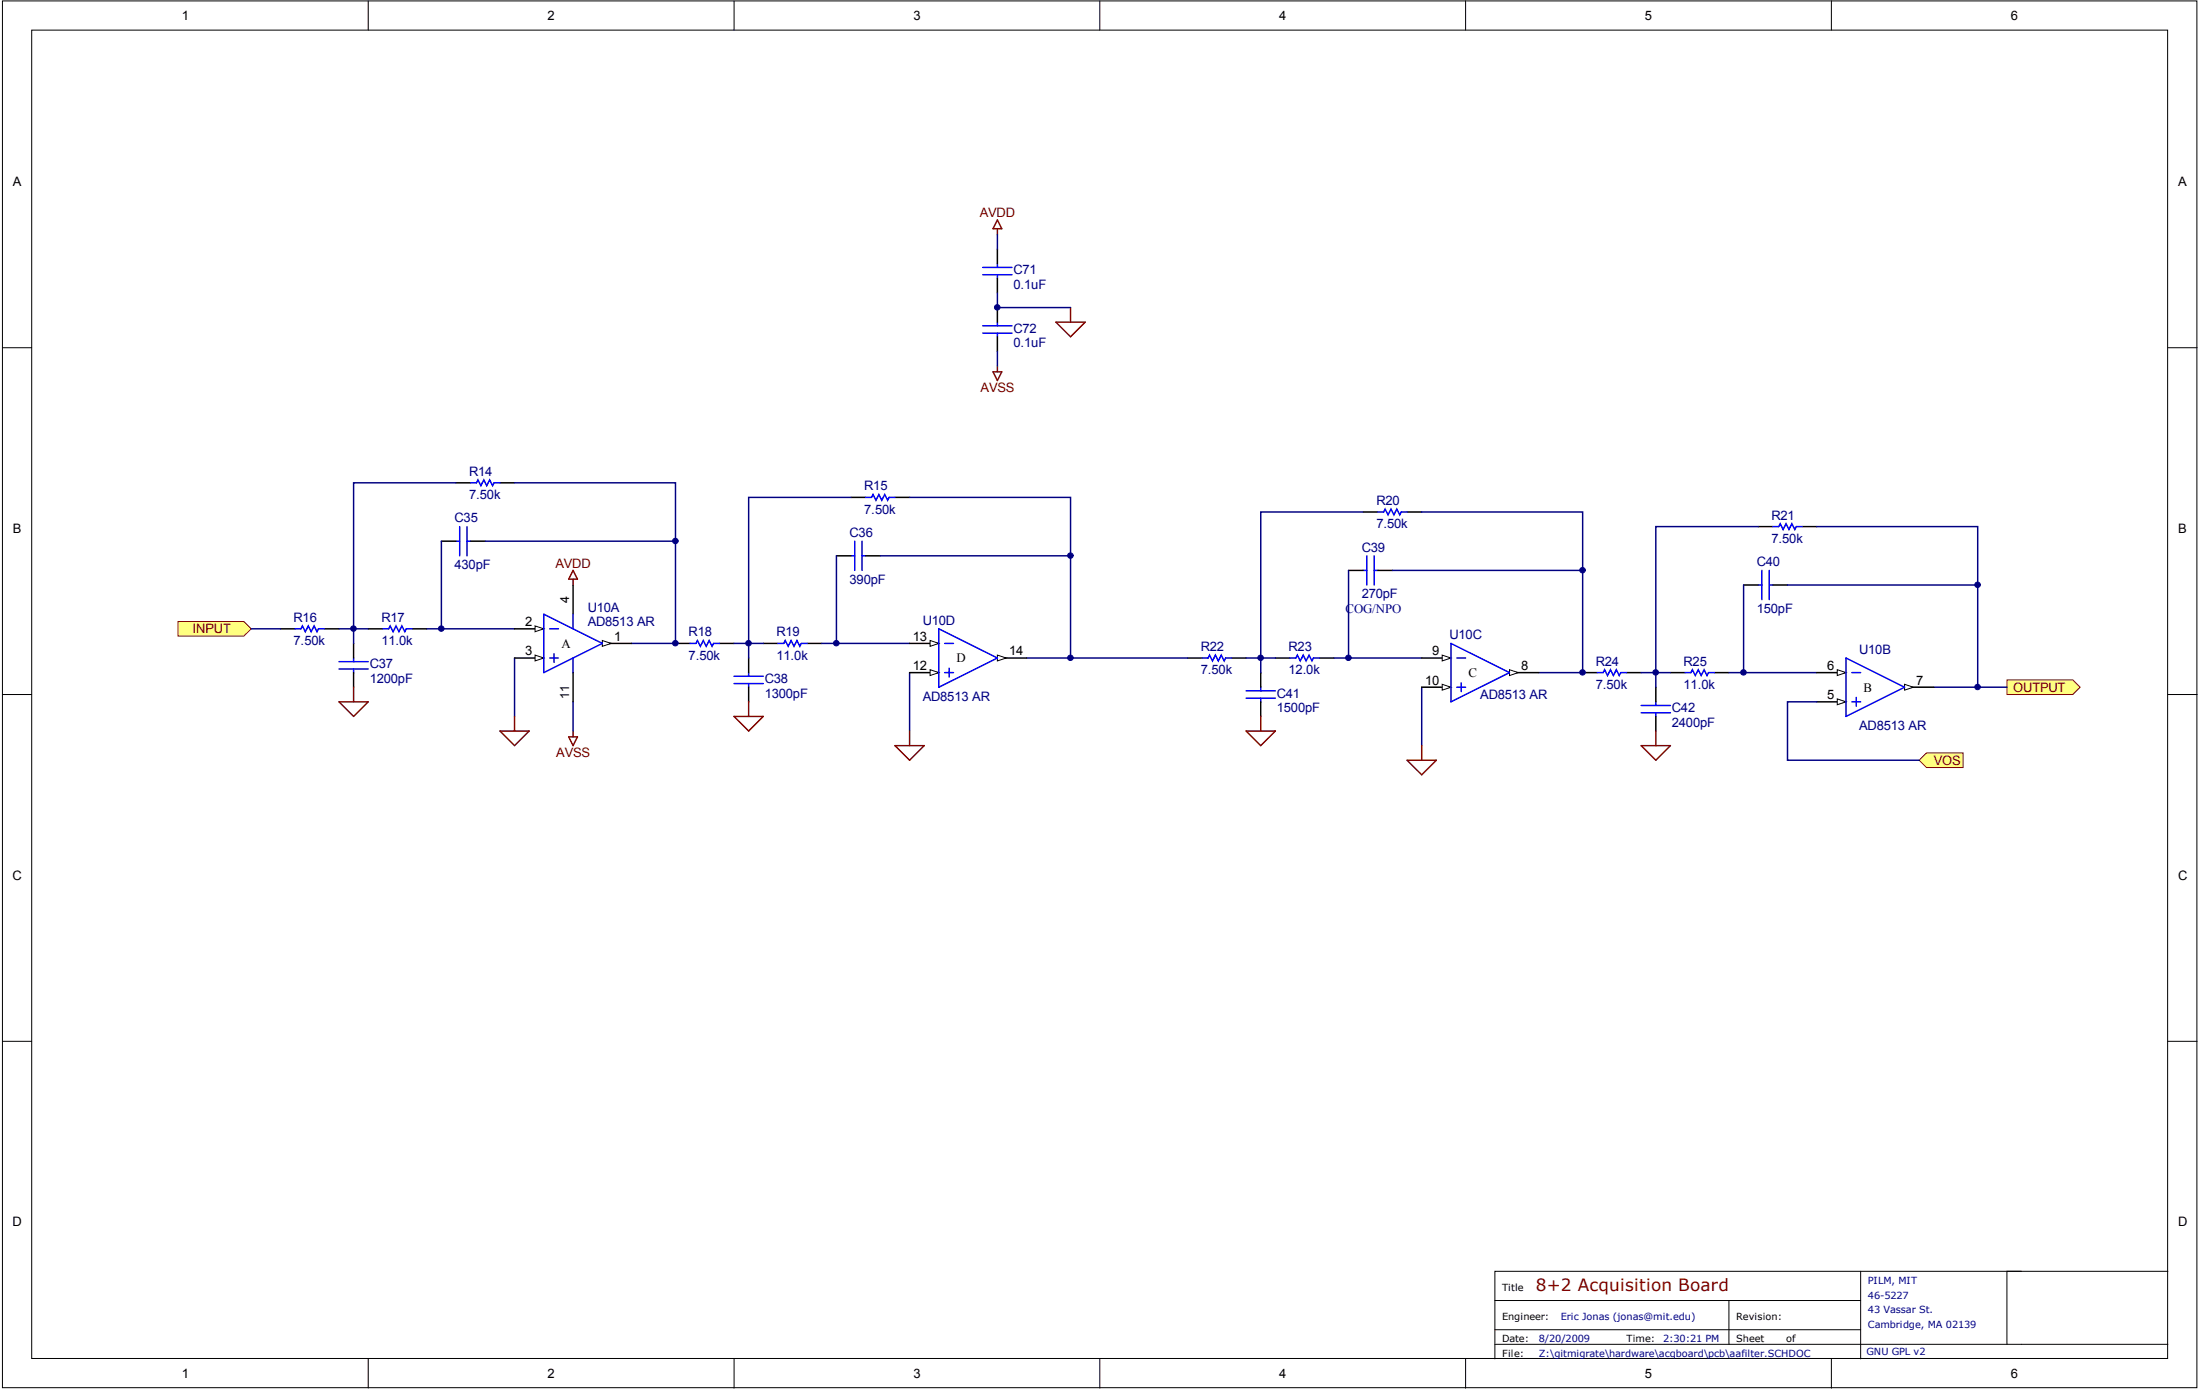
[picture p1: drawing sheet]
<svg xmlns="http://www.w3.org/2000/svg" width="275mm" height="174mm" viewBox="0 0 275 174" stroke-linecap="round" stroke-linejoin="round" font-family="sans-serif">
<g fill="#fff" stroke="#000" stroke-width=".13">
<path d="M.3 .1h274.5v173.4h-274.5z"/>
<path d="M4 3.8h267.1v166.1h-267.1z"/>
</g>
<g fill="none" stroke="#000" stroke-width=".13">
<path d="M46.1 .1v3.7M91.8 .1v3.7M137.6 .1v3.7M183.3 .1v3.7M229.1 .1v3.7M.3 43.5h3.7M271.2 43.5h3.6M.3 86.8h3.7M271.2 86.8h3.6M.3 130.2h3.7M271.2 130.2h3.6M232.7 159v10.9"/>
<path d="M252.9 159h-65.9v10.9M271.2 159h-20.2v9.1M46.1 169.9v3.7M91.8 169.9v3.7M137.6 169.9v3.7M183.3 169.9v3.7M187 162.6h45.7M187 168.1h84.2M187 166.3h45.7M216.3 162.6v5.5M229.1 169.9v3.7"/>
</g>
<g fill="none" stroke="#800000" stroke-width=".18">
<path d="M71.7 71.3l.5 1.1h-1.1zM71.7 72.4v.7M42.4 87.8h3.7l-1.9 1.8zM44.2 85.9v1.9M62.5 91.4h3.7l-1.8 1.8zM64.4 89.6v1.8M71.1 92.1h1.1l-.5 1.1zM71.7 91.4v.7M91.8 89.6h3.7l-1.9 1.8zM93.6 87.8v1.8M111.9 93.2h3.7l-1.8 1.9zM113.8 91.4v1.8"/>
<path d="M155.9 91.4h3.6l-1.8 1.8zM157.7 89.6v1.8M176 95.1h3.7l-1.9 1.8zM177.8 93.2v1.9M205.3 93.2h3.6l-1.8 1.9zM207.1 91.4v1.8"/>
</g>
<g fill="none" stroke="#000080" stroke-width=".18">
<path d="M42.4 78.6h3.7M53.4 78.6h11M55.2 67.7v10.9M57 60.4h-12.8v20M60.7 67.7h23.8v12.7h-5.5M64.4 60.4h20.1v7.3M104.6 69.5v10.9M106.4 62.2h-12.8v20.1M110.1 69.5h23.8v12.8h-5.5M113.8 62.2h20.1v7.3M168.7 71.3v11M170.5 64h-12.8v20.1"/>
<path d="M174.2 71.3h23.8v12.8h-5.5M177.8 64h20.2v7.3M218.1 73.1v11M219.9 65.8h-12.8v20.1M223.6 73.1h23.8v12.8h-5.5M227.2 65.8h20.2v7.3M64.4 82.3v7.3M71.7 87.8v3.6M91.8 80.4h3.7M102.8 80.4h11M113.8 84.1v7.3M155.9 82.3h3.6"/>
<path d="M166.8 82.3h11M177.8 85.9v7.3M205.3 84.1h3.6M216.3 84.1h10.9"/>
</g>
<g fill="none" stroke="#00f" stroke-width=".18">
<path d="M36.9 78.6h.7l.2-.3 .4 .7 .4-.7 .3 .7 .4-.7 .4 .7 .1-.4h.8M47.9 78.6h.7l.2-.3 .4 .7 .3-.7 .4 .7 .4-.7 .3 .7 .2-.4h.7M57 67.7h.5M57.5 65.8v3.7M58.4 65.8v3.7M58.4 67.7h.5M58.9 60.4h.7l.2-.4 .3 .7 .4-.7 .4 .7 .3-.7 .4 .7 .2-.3h.7M106.4 69.5h.5M106.9 67.7v3.6M107.8 67.7v3.6M107.8 69.5h.5M108.3 62.2h.7l.2-.4 .4 .8 .3-.8 .4 .8 .4-.8 .3 .8 .2-.4h.7"/>
<path d="M170.5 71.3h.5M171 69.5v3.6M171.9 69.5v3.6M171.9 71.3h.4M172.3 64h.8l.1-.3 .4 .7 .4-.7 .3 .7 .4-.7 .4 .7 .2-.4h.7M219.9 73.1h.5M220.4 71.3v3.7M221.3 71.3v3.7M221.3 73.1h.4M221.7 65.8h.8l.2-.3 .3 .7 .4-.7 .4 .7 .3-.7 .4 .7 .2-.4h.7M42.4 83.6h3.7M42.4 82.7h3.7"/>
<path d="M44.2 82.3v.4M44.2 83.6v.5M86.3 80.4h.7l.2-.3 .4 .7 .4-.7 .3 .7 .4-.7 .4 .7 .1-.4h.8M91.8 85.5h3.7M91.8 84.6h3.7M93.6 84.1v.5M93.6 85.5v.4M97.3 80.4h.7l.2-.3 .4 .7 .3-.7 .4 .7 .4-.7 .3 .7 .2-.4h.8M150.4 82.3h.7l.2-.4 .4 .7 .3-.7 .4 .7 .3-.7 .4 .7 .2-.3h.7M155.9 87.3h3.6M155.9 86.4h3.6M157.7 85.9v.5"/>
<path d="M157.7 87.3v.5M161.4 82.3h.7l.2-.4 .3 .7 .4-.7 .4 .7 .3-.7 .4 .7 .2-.3h.7M199.8 84.1h.7l.2-.4 .4 .8 .3-.8 .4 .8 .4-.8 .3 .8 .2-.4h.7M205.3 89.1h3.6M205.3 88.2h3.6M207.1 87.8v.4M207.1 89.1v.5M210.8 84.1h.7l.2-.4 .3 .8 .4-.8 .4 .8 .3-.8 .4 .8 .2-.4h.7"/>
</g>
<g fill="none" stroke="#000" stroke-width=".18">
<path d="M35.1 78.6h1.8M40.6 78.6h1.8M46.1 78.6h1.8M51.5 78.6h1.9M55.2 67.7h1.8M57 60.4h1.9M58.9 67.7h1.8M62.5 60.4h1.9M104.6 69.5h1.8M106.4 62.2h1.9M108.3 69.5h1.8M111.9 62.2h1.9"/>
<path d="M168.7 71.3h1.8M170.5 64h1.8M172.3 71.3h1.9M176 64h1.8M218.1 73.1h1.8M219.9 65.8h1.8M221.7 73.1h1.9M225.4 65.8h1.8M44.2 80.4v1.9M44.2 84.1v1.8M84.5 80.4h1.8M90 80.4h1.8"/>
<path d="M93.6 82.3v1.8M93.6 85.9v1.9M95.5 80.4h1.8M101 80.4h1.8M148.5 82.3h1.9M154 82.3h1.9M157.7 84.1v1.8M157.7 87.8v1.8M159.5 82.3h1.9M165 82.3h1.8M198 84.1h1.8M203.4 84.1h1.9"/>
<path d="M207.1 85.9v1.9M207.1 89.6v1.8M208.9 84.1h1.9M214.4 84.1h1.9"/>
</g>
<g fill="#ffff80" stroke="#800000" stroke-width=".13">
<path d="M251 85h8.3l.9 .9-.9 .9h-8.3z" fill-rule="evenodd"/>
<path d="M22.3 77.7h8.2l.9 .9-.9 .9h-8.2z" fill-rule="evenodd"/>
</g>
<path d="M31.4 78.6h3.7" fill="none" stroke="#000080" stroke-width=".18"/>
<path d="M240 95.1l1-1h4.5v1.9h-4.5z" fill-rule="evenodd" fill="#ffff80" stroke="#800000" stroke-width=".13"/>
<path d="M247.4 85.9h3.6" fill="none" stroke="#000080" stroke-width=".18"/>
<path d="M71.7 73.1v3.7M75.3 80.4h3.7" fill="none" stroke="#000" stroke-width=".18"/>
<path d="M75.3 80.1l1.1 .3-1.1 .4z" fill="#fff" stroke="#000" stroke-width=".13"/>
<path d="M64.4 82.3h3.6" fill="none" stroke="#000" stroke-width=".18"/>
<path d="M66.9 81.9l1.1 .4-1.1 .3z" fill="#fff" stroke="#000" stroke-width=".13"/>
<path d="M64.4 78.6h3.6" fill="none" stroke="#000" stroke-width=".18"/>
<path d="M66.9 78.3l1.1 .3-1.1 .4z" fill="#fff" stroke="#000" stroke-width=".13"/>
<path d="M68 76.8l7.3 3.6-7.3 3.7zM68.7 78.6h1.1M71.7 76.8v1.8M68.7 82.3h1.1M69.3 81.7v1.1M71.7 82.3v1.8" fill="none" stroke="#00f" stroke-width=".18"/>
<path d="M71.7 84.1v3.7M124.7 82.3h3.7" fill="none" stroke="#000" stroke-width=".18"/>
<path d="M124.7 81.9l1.1 .4-1.1 .3z" fill="#fff" stroke="#000" stroke-width=".13"/>
<path d="M113.8 84.1h3.6" fill="none" stroke="#000" stroke-width=".18"/>
<path d="M116.3 83.7l1.1 .4-1.1 .4z" fill="#fff" stroke="#000" stroke-width=".13"/>
<path d="M113.8 80.4h3.6" fill="none" stroke="#000" stroke-width=".18"/>
<path d="M116.3 80.1l1.1 .3-1.1 .4z" fill="#fff" stroke="#000" stroke-width=".13"/>
<path d="M117.4 78.6l7.3 3.7-7.3 3.6zM118.2 80.4h1.1M118.2 84.1h1.1M118.7 83.6v1" fill="none" stroke="#00f" stroke-width=".18"/>
<path d="M188.8 84.1h3.7" fill="none" stroke="#000" stroke-width=".18"/>
<path d="M188.8 83.7l1.1 .4-1.1 .4z" fill="#fff" stroke="#000" stroke-width=".13"/>
<path d="M177.8 85.9h3.7" fill="none" stroke="#000" stroke-width=".18"/>
<path d="M180.4 85.6l1.1 .3-1.1 .4z" fill="#fff" stroke="#000" stroke-width=".13"/>
<path d="M177.8 82.3h3.7" fill="none" stroke="#000" stroke-width=".18"/>
<path d="M180.4 81.9l1.1 .4-1.1 .3z" fill="#fff" stroke="#000" stroke-width=".13"/>
<path d="M181.5 80.4l7.3 3.7-7.3 3.7zM182.2 82.3h1.1M182.2 85.9h1.1M182.8 85.4v1.1" fill="none" stroke="#00f" stroke-width=".18"/>
<path d="M238.2 85.9h3.7" fill="none" stroke="#000" stroke-width=".18"/>
<path d="M238.2 85.6l1.1 .3-1.1 .4z" fill="#fff" stroke="#000" stroke-width=".13"/>
<path d="M227.2 87.8h3.7" fill="none" stroke="#000" stroke-width=".18"/>
<path d="M229.8 87.4l1.1 .4-1.1 .3z" fill="#fff" stroke="#000" stroke-width=".13"/>
<path d="M227.2 84.1h3.7" fill="none" stroke="#000" stroke-width=".18"/>
<path d="M229.8 83.7l1.1 .4-1.1 .4z" fill="#fff" stroke="#000" stroke-width=".13"/>
<path d="M122.9 34.3h3.7M122.9 33.4h3.7M124.7 33v.4M124.7 34.3v.5M122.9 41.7h3.7M122.9 40.7h3.7M124.7 40.3v.4M124.7 41.7v.4M230.9 82.3l7.3 3.6-7.3 3.7zM231.6 84.1h1.1M231.6 87.8h1.1M232.2 87.2v1.1" fill="none" stroke="#00f" stroke-width=".18"/>
<path d="M124.7 36.6v1.9h9.2M124.7 29.3v1.9M124.7 43.9v1.9M133.9 82.3h14.6M227.2 87.8h-3.6v7.3h16.4" fill="none" stroke="#000080" stroke-width=".18"/>
<path d="M124.7 31.2v1.8M124.7 34.8v1.8M124.7 38.5v1.8M124.7 42.1v1.8" fill="none" stroke="#000" stroke-width=".18"/>
<path d="M124.7 27.5l.6 1.1h-1.1zM124.7 28.6v.7M133.9 38.5v1.8M124.2 46.5h1.1l-.6 1.1zM124.7 45.8v.7M132.1 40.3h3.6l-1.8 1.8z" fill="none" stroke="#800000" stroke-width=".18"/>
<g fill="#000080" stroke="#000080" stroke-width=".13">
<circle cx="44.2" cy="78.6" r=".34"/>
<circle cx="55.2" cy="78.6" r=".34"/>
<circle cx="84.5" cy="80.4" r=".34"/>
<circle cx="84.5" cy="67.6" r=".34"/>
<circle cx="93.6" cy="80.4" r=".34"/>
<circle cx="104.6" cy="80.4" r=".34"/>
<circle cx="124.7" cy="38.4" r=".34"/>
<circle cx="133.9" cy="82.2" r=".34"/>
<circle cx="133.9" cy="69.5" r=".34"/>
<circle cx="157.7" cy="82.2" r=".34"/>
<circle cx="168.7" cy="82.2" r=".34"/>
<circle cx="197.9" cy="84.1" r=".34"/>
<circle cx="197.9" cy="71.3" r=".34"/>
<circle cx="207.1" cy="84.1" r=".34"/>
<circle cx="218.1" cy="84.1" r=".34"/>
<circle cx="247.3" cy="85.9" r=".34"/>
<circle cx="247.3" cy="73.1" r=".34"/>
</g>
<text font-size="2.1" fill="#800000" x="192.1" y="161.4">8+2 Acquisition Board</text>
<g font-size="1.6">
<text x="22.7" y="2.5">1</text>
<text x="68.5" y="2.5">2</text>
<text x="114.2" y="2.5">3</text>
<text x="160" y="2.5">4</text>
<text x="205.7" y="2.5">5</text>
<text x="251.5" y="2.5">6</text>
<text x="1.6" y="23.3">A</text>
<text x="272.5" y="23.3">A</text>
<text x="1.6" y="66.6">B</text>
<text x="272.5" y="66.6">B</text>
<text x="71.2" y="75.3" transform="rotate(-90 71.2 75.3)">4</text>
<text x="65.7" y="81.9">3</text>
<text x="65.7" y="78.3">2</text>
<text x="70.2" y="81">A</text>
<text x="76.8" y="80.1">1</text>
<text x="114.2" y="83.8">12</text>
<text x="114.2" y="80.1">13</text>
<text x="119.6" y="82.8">D</text>
<text x="126.2" y="81.9">14</text>
<text x="179.1" y="81.9">9</text>
<text x="190.3" y="83.8">8</text>
<text x="228.6" y="83.8">6</text>
<text x="71.2" y="87.4" transform="rotate(-90 71.2 87.4)">11</text>
<text x="178.2" y="85.6">10</text>
<text x="183.7" y="84.6">C</text>
<text x="228.6" y="87.4">5</text>
<text x="233.1" y="86.5">B</text>
<text x="239.7" y="85.6">7</text>
<text x="1.6" y="110">C</text>
<text x="272.4" y="110">C</text>
<text x="1.6" y="153.3">D</text>
<text x="272.4" y="153.3">D</text>
<text x="22.7" y="172.3">1</text>
<text x="68.5" y="172.3">2</text>
<text x="114.2" y="172.3">3</text>
<text x="160" y="172.3">4</text>
<text x="205.7" y="172.3">5</text>
<text x="251.5" y="172.3">6</text>
</g>
<g font-size="1.6" fill="#800000">
<text x="122.6" y="27.2">AVDD</text>
<text x="122.6" y="49.1">AVSS</text>
<text x="69.5" y="71">AVDD</text>
<text x="24.1" y="79.2">INPUT</text>
<text x="251.8" y="86.5">OUTPUT</text>
<text x="69.6" y="94.7">AVSS</text>
<text x="241.9" y="95.6">VOS</text>
</g>
<g font-size="1.6" fill="#000080">
<text x="126.8" y="34.3">C71</text>
<text x="126.8" y="36.1">0.1uF</text>
<text x="126.8" y="41.6">C72</text>
<text x="126.8" y="43.4">0.1uF</text>
<text x="58.7" y="59.5">R14</text>
<text x="56.9" y="65.3">C35</text>
<text x="58.7" y="62.4">7.50k</text>
<text x="108.1" y="64.2">7.50k</text>
<text x="108.1" y="61.3">R15</text>
<text x="172.1" y="63.1">R20</text>
<text x="221.6" y="65">R21</text>
<text x="56.9" y="71.2">430pF</text>
<text x="106.3" y="67.1">C36</text>
<text x="170.3" y="69">C39</text>
<text x="172.1" y="66.1">7.50k</text>
<text x="219.7" y="70.8">C40</text>
<text x="221.6" y="67.9">7.50k</text>
<text x="36.7" y="77.7">R16</text>
<text x="47.7" y="77.7">R17</text>
<text x="73.5" y="76.5">U10A</text>
<text x="106.3" y="73">390pF</text>
<text x="168.3" y="76.6">COG/NPO</text>
<text x="170.3" y="74.8">270pF</text>
<text x="219.7" y="76.6">150pF</text>
<text x="36.7" y="80.7">7.50k</text>
<text x="46.2" y="83.6">C37</text>
<text x="47.7" y="80.7">11.0k</text>
<text x="73.5" y="78.3">AD8513 AR</text>
<text x="86.1" y="82.5">7.50k</text>
<text x="86.1" y="79.6">R18</text>
<text x="97.1" y="82.5">11.0k</text>
<text x="97.1" y="79.6">R19</text>
<text x="115.4" y="78.1">U10D</text>
<text x="150.2" y="81.4">R22</text>
<text x="161.2" y="81.4">R23</text>
<text x="181.3" y="79.9">U10C</text>
<text x="199.6" y="83.2">R24</text>
<text x="210.6" y="83.2">R25</text>
<text x="232.5" y="81.8">U10B</text>
<text x="46.2" y="85.4">1200pF</text>
<text x="95.7" y="87.2">1300pF</text>
<text x="95.7" y="85.4">C38</text>
<text x="115.4" y="87.6">AD8513 AR</text>
<text x="150.2" y="84.3">7.50k</text>
<text x="159.7" y="89.1">1500pF</text>
<text x="159.7" y="87.2">C41</text>
<text x="161.2" y="84.3">12.0k</text>
<text x="185.1" y="87.4">AD8513 AR</text>
<text x="199.6" y="86.1">7.50k</text>
<text x="209.1" y="89.1">C42</text>
<text x="210.6" y="86.1">11.0k</text>
<text x="209.1" y="90.9">2400pF</text>
<text x="232.5" y="91.2">AD8513 AR</text>
</g>
<g font-size="1.2">
<text x="187.9" y="161.4">Title</text>
<text x="187.9" y="165.1">Engineer:</text>
<text x="187.9" y="167.8">Date:</text>
<text x="203.4" y="167.8">Time:</text>
<text x="217.2" y="165.1">Revision:</text>
<text x="217.2" y="167.8">Sheet</text>
<text x="223.4" y="167.8">of</text>
<text x="187.9" y="169.7">File:</text>
</g>
<g font-size="1.2" fill="#000080">
<text x="233.6" y="160.5">PILM, MIT</text>
<text x="192.5" y="167.8">8/20/2009</text>
<text x="195.2" y="165.1">Eric Jonas (jonas@mit.edu)</text>
<text x="208" y="167.8">2:30:21 PM</text>
<text x="233.6" y="162.4">46-5227</text>
<text x="233.6" y="164.2">43 Vassar St.</text>
<text x="233.6" y="166">Cambridge, MA 02139</text>
<text x="192.5" y="169.7">Z:\gitmigrate\hardware\acqboard\pcb\aafilter.SCHDOC</text>
<text x="233.5" y="169.5">GNU GPL v2</text>
</g>
</svg>
